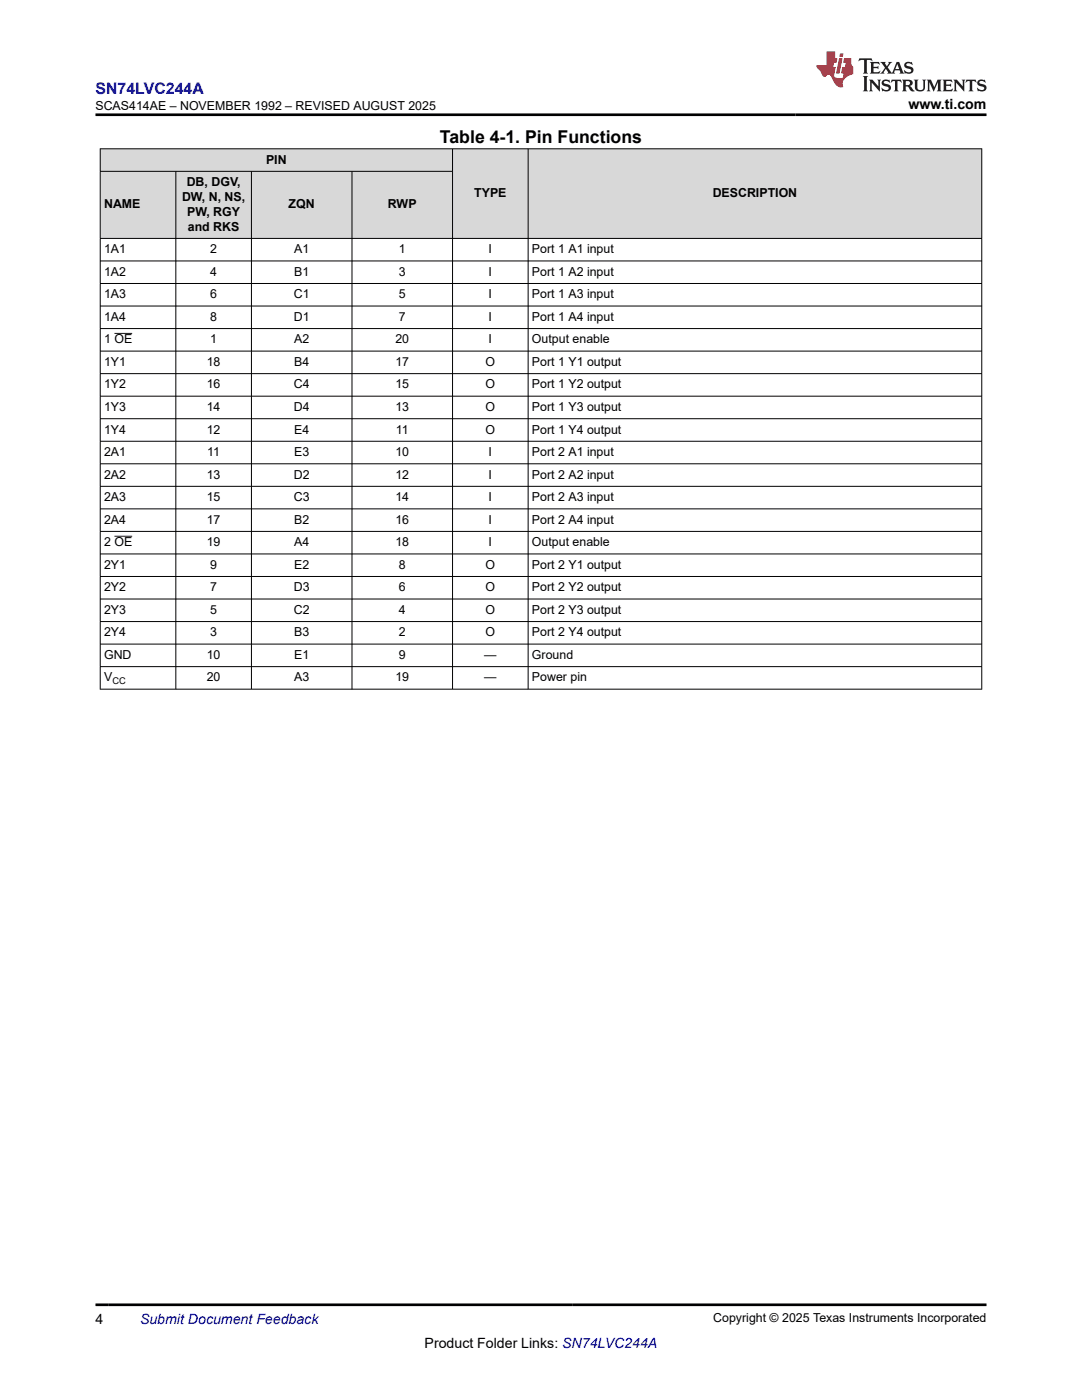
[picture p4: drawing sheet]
<svg xmlns="http://www.w3.org/2000/svg" width="216mm" height="279mm" viewBox="0 0 216 279" stroke-linecap="round" stroke-linejoin="round" font-family="sans-serif">
<g fill="#d8d8d8">
<path d="M20 29.7h175.9v4.5h-175.9z" fill-rule="evenodd"/>
<path d="M20.1 29.8h70.1v4.3h-70.1z" fill-rule="evenodd"/>
<path d="M90.4 29.8h14.9v17.7h-14.9z" fill-rule="evenodd"/>
<path d="M105.4 29.8h90.4v17.7h-90.4z" fill-rule="evenodd"/>
<path d="M20.1 34.3h14.9v13.2h-14.9z" fill-rule="evenodd"/>
<path d="M35.1 34.3h15v13.2h-15z" fill-rule="evenodd"/>
<path d="M50.2 34.3h20v13.2h-20z" fill-rule="evenodd"/>
<path d="M70.3 34.3h19.9v13.2h-19.9z" fill-rule="evenodd"/>
</g>
<g fill="none" stroke="#000" stroke-width=".2">
<path d="M19.9 29.7h176.1M19.9 34.2h70.5M20 29.6v108M35.1 34.2v103.4M50.2 34.2v103.4M70.2 34.2v103.4M90.3 29.6v108M105.4 29.6v108M195.9 29.6v108M19.9 52.1h176.1M19.9 56.6h176.1M196 47.6h-176.1"/>
<path d="M19.9 61.1h176.1M19.9 65.6h176.1M19.9 70.1h176.1M19.9 74.6h176.1M19.9 79.1h176.1M22.8 66.5h3.6M19.9 83.6h176.1M19.9 88.1h176.1M19.9 92.6h176.1M19.9 97.1h176.1M19.9 101.6h176.1M19.9 106.1h176.1"/>
<path d="M19.9 110.6h176.1M19.9 115h176.1M19.9 119.5h176.1M22.8 107h3.6M19.9 124h176.1M19.9 128.5h176.1M19.9 133h176.1M19.9 137.5h176.1"/>
</g>
<path d="M171.5 11.6l-.2 .6 .5-.2h.6v.1v2.2l-.2 .4h1l-.2-.4v-2.2v-.1h.5l.6 .2-.2-.6zM173.6 12.4l.2 .3v1.6l-.2 .4h1.9l.1-.6a1.08 1.08 0 0 1-1.3 .2v-.7h.6l.4 .2v-.7l-.4 .2h-.6v-.5l.2-.2a1 1 0 0 1 1 .3l-.1-.5zM175.7 12.4l.9 1.1-1 1.2h.9l-.2-.2 .5-.8 .4 .8-.2 .2h1.6l-.2-.2 .2-.5h.9l.1 .5-.1 .2h.9l-.2-.4-.8-1.9h-.5l-.9 2.1-.9-1.1 .9-1h-.8l.2 .2-.4 .6-.4-.6 .2-.2zM179 12.8l.4 1h-.7zM180.7 12.5a.65 .65 0 0 0-.2 .7 .65 .65 0 0 0 .6 .5l.6 .1 .1 .3a.79 .79 0 0 1-.7 .4 .79 .79 0 0 1-.7-.5l.1 .7 .2-.1a.93 .93 0 0 0 1.1 0 .93 .93 0 0 0 .4-.9 1.46 1.46 0 0 0-1.2-.6l-.1-.3a1.09 1.09 0 0 1 1.2 .2l-.2-.6-.1 .1-.5-.2zM172.2 15.2l.2 .4v2.2l-.2 .4h1l-.2-.4v-2.2l.2-.4zM173.4 15.9l.2 .4v1.5l-.2 .4h.8l-.3-.4 .1-1.3 1.6 1.8v-2l.2-.4h-.7l.1 .2 .1 1.1-1.2-1.3zM176.2 16a.65 .65 0 0 0-.2 .8 .65 .65 0 0 0 .6 .4l.6 .2 .1 .2a.79 .79 0 0 1-.7 .4 .79 .79 0 0 1-.7-.5l.1 .7 .2-.1a.93 .93 0 0 0 1.1 .1 .93 .93 0 0 0 .4-1 1.46 1.46 0 0 0-1.2-.5l-.1-.4a1.09 1.09 0 0 1 1.2 .2l-.1-.6-.2 .1-.5-.1zM177.9 15.9l-.1 .6a.63 .63 0 0 1 .8-.3v1.6l-.3 .4h1l-.2-.4v-1.6a.66 .66 0 0 1 .8 .3l-.1-.6zM180 15.9l.2 .4v1.5l-.2 .4h1l-.2-.2-.1-.7h.5l.1 .2a.79 .79 0 0 0 1.2 .6l-1-.9a.61 .61 0 0 0 .6-.6 .61 .61 0 0 0-.5-.7zM180.8 16.2h.1a.47 .47 0 0 1 .5 .1 .47 .47 0 0 1 .1 .5l-.1 .1-.7 .1zM182.3 15.9l.2 .2a2.27 2.27 0 0 0 .4 2 1.04 1.04 0 0 0 1.7-.7v-1.3l.2-.2h-.8l.2 .4v1.1a.6 .6 0 0 1-.6 .6 .6 .6 0 0 1-.6-.6v-1.1l.3-.4zM184.9 15.9l.2 .4v1.5l-.2 .4h.8l-.3-.4v-1.4l.9 1.9 .9-1.9v1.4l-.3 .4h1l-.2-.4v-1.5l.2-.4h-.8l-.7 1.5-.6-1.5zM188.1 15.9l.2 .4v1.5l-.2 .4h1.9l.1-.6a1.09 1.09 0 0 1-1.3 .2v-.7h.6l.4 .2v-.6l-.4 .2h-.6v-.6l.2-.1a1.01 1.01 0 0 1 1 .3l-.1-.6zM190.2 15.9l.3 .4v1.5l-.3 .4h.8l-.2-.4v-1.3l1.6 1.8v-2l.2-.4h-.7l.2 .2v1.1l-1.2-1.3zM192.8 15.9l-.1 .6a.63 .63 0 0 1 .8-.3v1.6l-.3 .4h1l-.2-.4v-1.6a.66 .66 0 0 1 .8 .3l-.1-.6zM195.2 16a.65 .65 0 0 0-.2 .8 .65 .65 0 0 0 .6 .4l.6 .2 .2 .2a.79 .79 0 0 1-.7 .4 .79 .79 0 0 1-.7-.5l.1 .7 .2-.1a.93 .93 0 0 0 1 .1 .93 .93 0 0 0 .5-1 1.46 1.46 0 0 0-1.3-.5v-.4a1.09 1.09 0 0 1 1.2 .2l-.2-.6-.2 .1-.5-.1z" fill="#231f20"/>
<path d="M164.9 10.3v2.7h-2l.1 .4 .8 1a.95 .95 0 0 0 1 .9 .59 .59 0 0 1 .5-.4 .59 .59 0 0 1 .5 .3l.4 .8a1.59 1.59 0 0 0 2.1 1.4 1.61 1.61 0 0 1 1-2.3l1-.3-.1-1.5a1.59 1.59 0 0 1-.3-1.7h-1.5l-.2 .9h.6l-.2 .9h-.5l-.2 .9v.3l.4 .1-.1 .9h-.7a.73 .73 0 0 1-1-.7l.3-1.5h-.5l.1-.9h.5l.2-.9h-.5v-1.3zM167.4 11.6l-.6 3.1h.7l.6-3.1zM167.6 10.7l-.1 .6h.7l.1-.6z" fill="#ed1c24"/>
<path d="M19.1 22.9h177.8M19.1 260.4h177.8" fill="none" stroke="#000" stroke-width=".53"/>
<text font-size="3.5" x="87.8" y="28.5">Table 4-1. Pin Functions</text>
<text font-size="3.2" fill="#00f" x="19.1" y="18.7">SN74LVC244A</text>
<g font-size="2.8">
<text x="181.3" y="21.8">www.ti.com</text>
<text x="19.1" y="264.2">4</text>
<text x="84.7" y="269">Product Folder Links: SN74LVC244A</text>
</g>
<text font-size="2.8" fill="#00f" x="27.9" y="264.2">Submit Document Feedback</text>
<g font-size="2.5">
<text x="19" y="21.9">SCAS414AE – NOVEMBER 1992 – REVISED AUGUST 2025</text>
<text x="53.1" y="32.7">PIN</text>
<text x="20.8" y="41.6">NAME</text>
<text x="36.3" y="40.1">DW, N, NS,</text>
<text x="37.3" y="37.2">DB, DGV,</text>
<text x="57.6" y="41.6">ZQN</text>
<text x="77.4" y="41.6">RWP</text>
<text x="94.6" y="39.3">TYPE</text>
<text x="142.2" y="39.3">DESCRIPTION</text>
<text x="37.3" y="43.1">PW, RGY</text>
<text x="37.5" y="46">and RKS</text>
<text x="20.8" y="50.5">1A1</text>
<text x="41.9" y="50.5">2</text>
<text x="58.7" y="50.5">A1</text>
<text x="79.6" y="50.5">1</text>
<text x="97.5" y="50.5">I</text>
<text x="106.2" y="50.5">Port 1 A1 input</text>
<text x="20.8" y="55">1A2</text>
<text x="20.8" y="59.5">1A3</text>
<text x="41.9" y="55">4</text>
<text x="41.9" y="59.5">6</text>
<text x="58.6" y="59.5">C1</text>
<text x="58.7" y="55">B1</text>
<text x="79.6" y="55">3</text>
<text x="79.6" y="59.5">5</text>
<text x="97.5" y="55">I</text>
<text x="97.5" y="59.5">I</text>
<text x="106.2" y="55">Port 1 A2 input</text>
<text x="106.2" y="59.5">Port 1 A3 input</text>
<text x="20.8" y="64">1A4</text>
<text x="41.9" y="64">8</text>
<text x="58.6" y="64">D1</text>
<text x="79.6" y="64">7</text>
<text x="97.5" y="64">I</text>
<text x="106.2" y="64">Port 1 A4 input</text>
<text x="20.8" y="68.5">1 OE</text>
<text x="41.9" y="68.5">1</text>
<text x="58.7" y="68.5">A2</text>
<text x="78.9" y="68.5">20</text>
<text x="97.5" y="68.5">I</text>
<text x="106.2" y="68.5">Output enable</text>
<text x="20.8" y="73">1Y1</text>
<text x="20.8" y="77.5">1Y2</text>
<text x="41.3" y="73">18</text>
<text x="41.3" y="77.5">16</text>
<text x="58.6" y="77.5">C4</text>
<text x="58.7" y="73">B4</text>
<text x="78.9" y="73">17</text>
<text x="78.9" y="77.5">15</text>
<text x="96.9" y="73">O</text>
<text x="96.9" y="77.5">O</text>
<text x="106.2" y="73">Port 1 Y1 output</text>
<text x="106.2" y="77.5">Port 1 Y2 output</text>
<text x="20.8" y="82">1Y3</text>
<text x="41.3" y="82">14</text>
<text x="58.6" y="82">D4</text>
<text x="78.9" y="82">13</text>
<text x="96.9" y="82">O</text>
<text x="106.2" y="82">Port 1 Y3 output</text>
<text x="20.8" y="86.5">1Y4</text>
<text x="41.3" y="86.5">12</text>
<text x="58.7" y="86.5">E4</text>
<text x="79" y="86.5">11</text>
<text x="96.9" y="86.5">O</text>
<text x="106.2" y="86.5">Port 1 Y4 output</text>
<text x="20.8" y="91">2A1</text>
<text x="20.8" y="95.5">2A2</text>
<text x="41.3" y="95.5">13</text>
<text x="41.3" y="91">11</text>
<text x="58.6" y="95.5">D2</text>
<text x="58.7" y="91">E3</text>
<text x="78.9" y="91">10</text>
<text x="78.9" y="95.5">12</text>
<text x="97.5" y="91">I</text>
<text x="97.5" y="95.5">I</text>
<text x="106.2" y="91">Port 2 A1 input</text>
<text x="106.2" y="95.5">Port 2 A2 input</text>
<text x="20.8" y="100">2A3</text>
<text x="41.3" y="100">15</text>
<text x="58.6" y="100">C3</text>
<text x="78.9" y="100">14</text>
<text x="97.5" y="100">I</text>
<text x="106.2" y="100">Port 2 A3 input</text>
<text x="20.8" y="104.5">2A4</text>
<text x="41.3" y="104.5">17</text>
<text x="58.7" y="104.5">B2</text>
<text x="78.9" y="104.5">16</text>
<text x="97.5" y="104.5">I</text>
<text x="106.2" y="104.5">Port 2 A4 input</text>
<text x="20.8" y="109">2 OE</text>
<text x="20.8" y="113.5">2Y1</text>
<text x="41.3" y="109">19</text>
<text x="41.9" y="113.5">9</text>
<text x="58.7" y="109">A4</text>
<text x="58.7" y="113.5">E2</text>
<text x="78.9" y="109">18</text>
<text x="79.6" y="113.5">8</text>
<text x="96.9" y="113.5">O</text>
<text x="97.5" y="109">I</text>
<text x="106.2" y="109">Output enable</text>
<text x="106.2" y="113.5">Port 2 Y1 output</text>
<text x="20.8" y="118">2Y2</text>
<text x="41.9" y="118">7</text>
<text x="58.6" y="118">D3</text>
<text x="79.6" y="118">6</text>
<text x="96.9" y="118">O</text>
<text x="106.2" y="118">Port 2 Y2 output</text>
<text x="20.8" y="122.5">2Y3</text>
<text x="41.9" y="122.5">5</text>
<text x="58.6" y="122.5">C2</text>
<text x="79.6" y="122.5">4</text>
<text x="96.9" y="122.5">O</text>
<text x="106.2" y="122.5">Port 2 Y3 output</text>
<text x="20.8" y="127">2Y4</text>
<text x="20.8" y="131.5">GND</text>
<text x="41.3" y="131.5">10</text>
<text x="41.9" y="127">3</text>
<text x="58.7" y="127">B3</text>
<text x="58.7" y="131.5">E1</text>
<text x="79.6" y="127">2</text>
<text x="79.6" y="131.5">9</text>
<text x="96.6" y="131.5">—</text>
<text x="96.9" y="127">O</text>
<text x="106.2" y="127">Port 2 Y4 output</text>
<text x="106.2" y="131.5">Ground</text>
<text x="20.8" y="136">V</text>
<text x="41.3" y="136">20</text>
<text x="58.7" y="136">A3</text>
<text x="78.9" y="136">19</text>
<text x="96.6" y="136">—</text>
<text x="106.2" y="136">Power pin</text>
<text x="142.3" y="263.9">Copyright © 2025 Texas Instruments Incorporated</text>
</g>
<text font-size="1.9" x="22.4" y="136.5">CC</text>
</svg>
